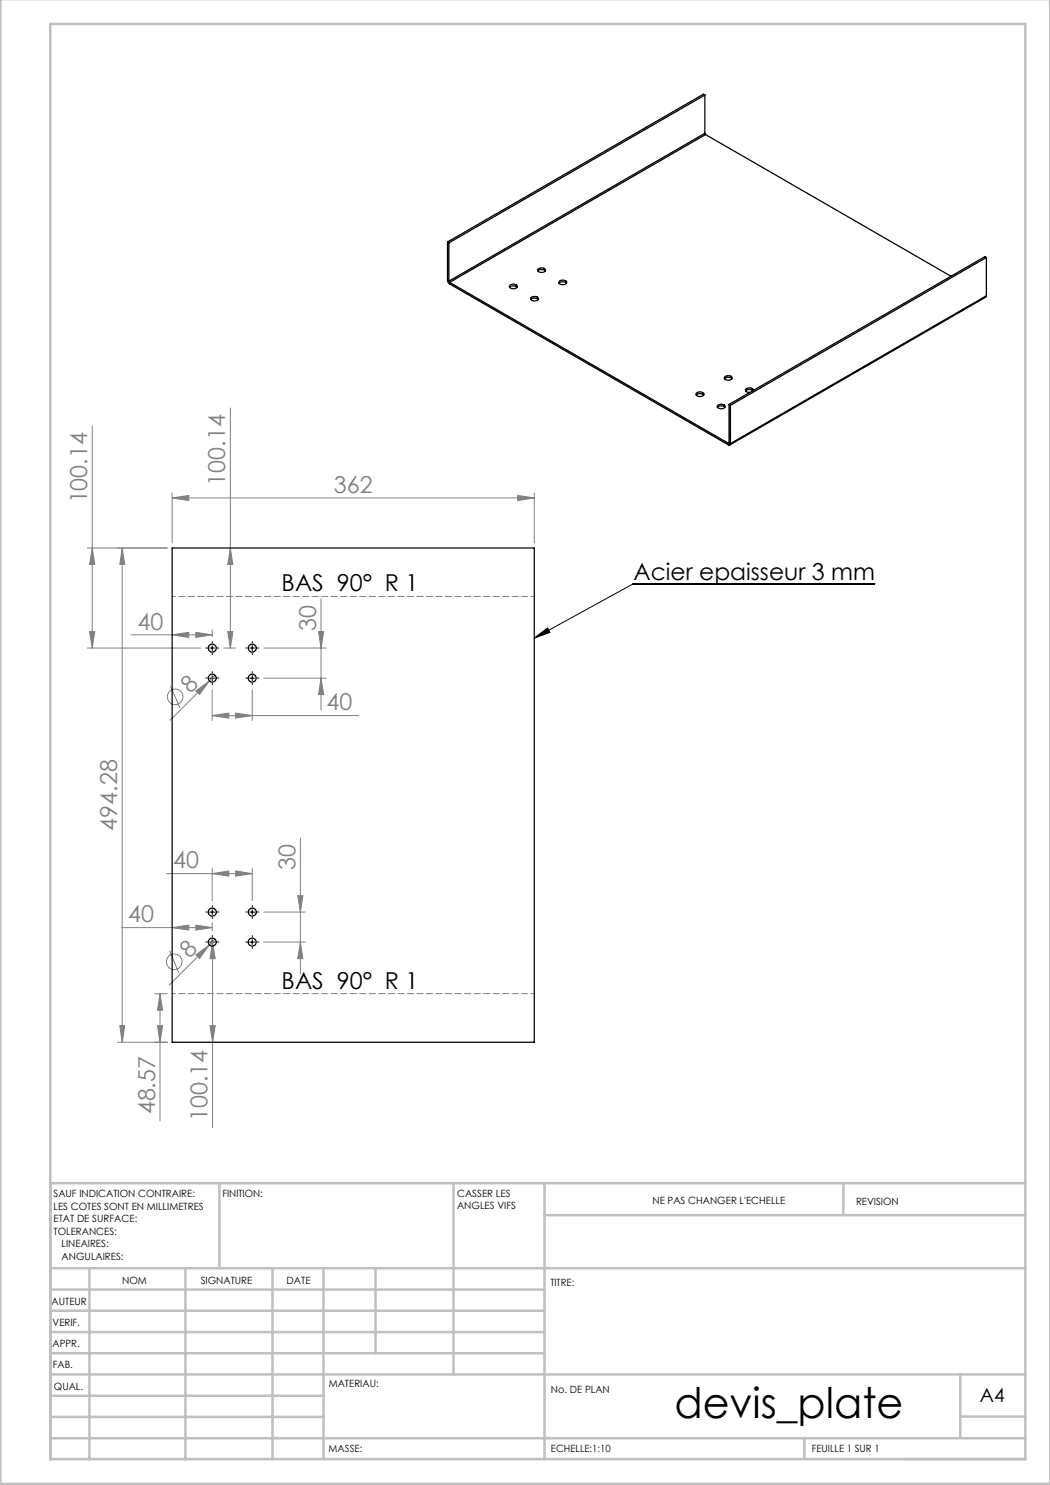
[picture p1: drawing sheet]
<svg xmlns="http://www.w3.org/2000/svg" width="210mm" height="297mm" viewBox="0 0 210 297" stroke-linecap="round" stroke-linejoin="round" font-family="sans-serif">
<g fill="none" stroke="#808080" stroke-width=".2">
<path d="M18.5 85.2v44.4M34.4 99.6l3.3-.5v1zM34.4 98.6v10M34.4 99.6h72.5M46.1 81.6v48M103.5 99.1l3.4 .5-3.4 .5zM106.9 98.6v10M17.5 109.6h15.9M18.5 109.6l.4 3.3h-1zM24.4 109.6l.5 3.3h-.9zM24.4 109.6v98.9M46.1 109.6l.5 3.3h-1.1z"/>
<path d="M64.2 119.8v22.2M17.5 129.6h22.6M17.9 126.3h1l-.4 3.3zM26.2 127h16.2M34.1 137.2l1.9 4.4M34.4 127l3.3-.5v1zM39.2 126.5l3.2 .5-3.2 .5zM39.2 138.2l2.7-2-2 2.7zM41.9 136.2l-7.9 7.8M42.4 126v1.3M42.4 137.9v6.2M43 135l-1.1 1.2"/>
<path d="M44.7 129.6h2.4M45.5 126.3h1.1l-.5 3.3zM50.4 137.9v6.2M52.7 129.6h12.5M52.7 135.6h12.5M63.7 126.3h1l-.5 3.3zM64.2 135.6l.5 3.3h-1zM42.4 143.1l3.4-.5v1zM42.4 143.1h29.4M47.1 142.6l3.3 .5-3.3 .5zM33.3 174.7h17.1M42.4 174.7l3.4-.5v1z"/>
<path d="M42.4 173.7v6.4M47.1 174.2l3.3 .5-3.3 .5zM50.4 173.7v6.4M59.5 179.1h1.1l-.5 3.3zM60.1 167.6v27.2M24.3 185.5h18.1M31 198.8h2.4M32 198.8l.5 3.2h-1zM32 198.8v25.4M33.9 190.1l1.9 4.5M34.4 185.5l3.3-.5v1zM39.2 185l3.2 .5-3.2 .5z"/>
<path d="M39.2 191l2.7-2-2 2.7zM42.4 184.5v1.6M42.5 188.4v37.1M42.5 188.4l.5 3.3h-1zM43 187.9l-9.2 9.1M52.7 182.4h8.4M52.7 188.4h8.4M60.1 188.4l.5 3.3h-1.1zM23.5 208.5h9.9M24 205.1h.9l-.5 3.4zM31.5 205.1h1l-.5 3.4zM42 205.1h1l-.5 3.4z"/>
<circle cx="35" cy="139.4" r="1.55"/>
<circle cx="34.9" cy="192.4" r="1.56"/>
</g>
<g fill="none" stroke="#000" stroke-width=".2">
<path d="M174.9 116.8h-48.3l-19.7 10.8M41.9 129.6h1M41.9 135.6h1M42.4 129.1v1M42.4 135.1v1M50 129.6h.9M50 135.6h.9M50.4 129.1v1M50.4 135.1v1M106.9 127.6l2.6-2 .5 .9zM41.9 188.4h1M41.9 182.4h1"/>
<path d="M42.4 181.9v1M42.4 187.9v1M50 188.4h.9M50 182.4h.9M50.4 181.9v1M50.4 187.9v1"/>
</g>
<g fill="none" stroke="#000" stroke-width=".2" stroke-dasharray="30.5 1.3 1.3 1.3">
<path d="M41.5 135.6h-.3M41.5 129.6h-.3M42.5 134.6v-.3M42.5 136.6v.3M42.5 128.6v-.3M42.5 130.6v.3M43.5 135.6h.3M43.5 129.6h.3M49.5 129.6h-.3M49.5 135.6h-.3M50.5 128.6v-.3M50.5 130.6v.3"/>
<path d="M50.5 134.6v-.3M50.5 136.6v.3M51.5 129.6h.3M51.5 135.6h.3M41.5 188.4h-.3M41.5 182.4h-.3M42.5 187.4v-.3M42.5 189.4v.3M42.5 181.4v-.3M42.5 183.4v.3M43.5 188.4h.3M43.5 182.4h.3"/>
<path d="M49.5 182.4h-.3M49.5 188.4h-.3M50.5 181.4v-.3M50.5 183.4v.3M50.5 187.4v-.3M50.5 189.4v.3M51.5 182.4h.3M51.5 188.4h.3"/>
</g>
<path d="M34.5 119.3h72.4M106.9 198.7h-72.4" fill="none" stroke="#808080" stroke-width=".2" stroke-dasharray="1.3 .6" stroke-dashoffset=".6"/>
<g fill="none" stroke="#c0c0c0" stroke-width=".5">
<path d="M.1 -.1v296.9h209.9v-296.9M10.1 4.8h195v287h-195zM43.9 236.6v17M90.7 236.6v38.3M108.9 236.6v55.3M168.7 236.6v6.3M205.1 236.6h-195v55.3M10.1 253.6h195M10.1 257.9h98.8M17.9 253.6v38.3M37.1 253.6v38.3M54.5 253.6v38.3"/>
<path d="M64.7 253.6v38.3M75.1 253.6v17M108.9 243h96.2M10.1 270.6h98.8M10.1 266.4h98.8M10.1 262.1h98.8M10.1 279.1h54.6M10.1 274.9h195M192.1 274.8v12.7M10.1 287.7h195M10.1 283.4h54.6M160.9 287.5v4.3"/>
<path d="M192.1 283.3h13"/>
</g>
<path d="M106.9 127.6l2.6-2 .5 .9z" fill="#000"/>
<g fill="#808080">
<path d="M39.2 138.2l2.7-2-2 2.7z"/>
<path d="M39.2 191l2.7-2-2 2.7z"/>
<path d="M47.1 174.2l3.3 .5-3.3 .5zM42.4 174.7l3.4-.5v1zM39.2 185l3.2 .5-3.2 .5zM34.4 185.5l3.3-.5v1zM39.2 126.5l3.2 .5-3.2 .5zM34.4 127l3.3-.5v1z"/>
<path d="M34.4 99.6l3.3-.5v1zM103.5 99.1l3.4 .5-3.4 .5zM42.4 143.1l3.4-.5v1zM47.1 142.6l3.3 .5-3.3 .5z"/>
<path d="M17.9 126.3h1l-.4 3.3zM18.5 109.6l.4 3.3h-1zM45.5 126.3h1.1l-.5 3.3zM46.1 109.6l.5 3.3h-1.1z"/>
<path d="M24.4 109.6l.5 3.3h-.9zM24 205.1h.9l-.5 3.4zM32 198.8l.5 3.2h-1zM31.5 205.1h1l-.5 3.4zM59.5 179.1h1.1l-.5 3.3zM60.1 188.4l.5 3.3h-1.1zM42.5 188.4l.5 3.3h-1zM42 205.1h1l-.5 3.4zM63.7 126.3h1l-.5 3.3zM64.2 135.6l.5 3.3h-1z"/>
</g>
<g fill="none" stroke="#000" stroke-width=".25">
<path d="M141 19l-51.2 29.6M141 19l-.3-.2-51.2 29.6M141 19v7.7M141 26.7l.1 .2M141 26.7l-51.2 29.5M141.1 26.9l-51.2 29.6M141.1 26.9l49.1 28.3M89.5 56.1l.4 .7M89.5 48.4l.3 .2M89.5 56.1l.3 .1M89.5 48.4v7.7M89.8 56.2l.1 .3"/>
<path d="M89.8 48.6v7.6M89.9 56.5l55.8 32.1M89.9 56.5v.3M89.9 56.8l55.8 32.2M101.9 57.5a1.1 1.1 0 0 1 1.5 0M102 57a.95 .95 0 0 1 1.5 .4 1.01 1.01 0 0 1-1.7-.1zM106.1 59.6a.97 .97 0 0 1 1.6 .2 .88 .88 0 0 1-.8 .4 .88 .88 0 0 1-.8-.6zM106.2 59.9a1.11 1.11 0 0 1 1.4 0M107.5 53.9a.96 .96 0 0 1 1.6 .2 .88 .88 0 0 1-.8 .4 .88 .88 0 0 1-.8-.6zM107.6 54.2a1.09 1.09 0 0 1 1.5 0M111.8 56.7a1.06 1.06 0 0 1 1.5 0M111.9 56.2a.94 .94 0 0 1 1.4 .3 .98 .98 0 0 1-1.5 0z"/>
<path d="M197.3 59.2l-.1 .2-51.3 29.6M197.3 51.5l-51.2 29.6M197.3 51.5l-.3-.2-51.2 29.6M197.3 59.2l-51.2 29.5M197.3 51.5v7.7M139.2 79a1.06 1.06 0 0 1 1.6 0M139.3 78.6a.94 .94 0 0 1 1.5 .3 .98 .98 0 0 1-1.6 0zM144.9 75.7a1.11 1.11 0 0 1 1.5 0M145 75.3a.96 .96 0 0 1 1.4 .3 .93 .93 0 0 1-1.5 0zM150.6 78.1a1.01 1.01 0 0 0-1.4 .1M150.7 78.1a.9 .9 0 0 0-.8-.5 .9 .9 0 0 0-.8 .5l.3 .3 .5 .1M143.5 81.5a1.11 1.11 0 0 1 1.5 0"/>
<path d="M143.5 81.1a.96 .96 0 0 1 1.5 .2 .93 .93 0 0 1-1.6 0zM145.7 88.6v.4M145.8 88.6h-.1M145.8 80.9l.3 .2M145.8 88.6l.3 .1M145.8 80.9v7.7M146.1 88.7a.26 .26 0 0 1-.1 .3 .26 .26 0 0 1-.3 0M146.1 81.1v7.6M34.4 109.6h72.5v98.9h-72.5z"/>
<circle cx="42.5" cy="135.6" r=".8"/>
<circle cx="42.5" cy="129.6" r=".8"/>
<circle cx="50.4" cy="135.6" r=".8"/>
<circle cx="50.5" cy="129.6" r=".8"/>
<circle cx="42.5" cy="188.4" r=".8"/>
<circle cx="42.5" cy="182.4" r=".8"/>
<circle cx="50.4" cy="188.4" r=".8"/>
<circle cx="50.5" cy="182.4" r=".8"/>
</g>
<text font-size="8.5" x="134.9" y="283.5">devis_plate</text>
<g font-size="4.7" fill="#808080">
<text x="17.4" y="100.7" transform="rotate(-90 17.4 100.7)">100.14</text>
<text x="45.1" y="97.1" transform="rotate(-90 45.1 97.1)">100.14</text>
<text x="66.8" y="98.6">362</text>
<text x="27.5" y="125.9">40</text>
<text x="63.2" y="126.3" transform="rotate(-90 63.2 126.3)">30</text>
<text x="38.1" y="138.8" transform="rotate(-45 38.1 138.8)">8</text>
<text x="65.3" y="142.1">40</text>
<text x="23.4" y="166.1" transform="rotate(-90 23.4 166.1)">494.28</text>
<text x="34.6" y="173.7">40</text>
<text x="59.1" y="174.1" transform="rotate(-90 59.1 174.1)">30</text>
<text x="25.6" y="184.5">40</text>
<text x="37.9" y="191.7" transform="rotate(-45 37.9 191.7)">8</text>
<text x="31" y="222.9" transform="rotate(-90 31 222.9)">48.57</text>
<text x="41.5" y="224.2" transform="rotate(-90 41.5 224.2)">100.14</text>
</g>
<g font-size="4.7">
<text x="56.3" y="118.3">BAS 90° R 1</text>
<text x="126.7" y="116.1">Acier epaisseur 3 mm</text>
<text x="56.3" y="197.7">BAS 90° R 1</text>
</g>
<text font-size="3.9" x="196" y="280.4">A4</text>
<g font-size="2">
<text x="10.7" y="239.5">SAUF INDICATION CONTRAIRE:</text>
<text x="44.5" y="239.5">FINITION:</text>
<text x="91.4" y="239.4">CASSER LES</text>
<text x="10.7" y="242">LES COTES SONT EN MILLIMETRES</text>
<text x="10.7" y="244.5">ETAT DE SURFACE:</text>
<text x="91.4" y="241.9">ANGLES VIFS</text>
<text x="130.5" y="240.8">NE PAS CHANGER L'ECHELLE</text>
<text x="171.2" y="241">REVISION</text>
<text x="10.7" y="247">TOLERANCES:</text>
<text x="12.3" y="249.5">LINEAIRES:</text>
<text x="12.3" y="252">ANGULAIRES:</text>
<text x="24.4" y="256.9">NOM</text>
<text x="40.1" y="256.8">SIGNATURE</text>
<text x="57.3" y="256.8">DATE</text>
<text x="110.1" y="257.1">TITRE:</text>
<text x="10.3" y="260.9">AUTEUR</text>
<text x="10.5" y="269.3">APPR.</text>
<text x="10.5" y="265.2">VERIF.</text>
<text x="10.6" y="273.6">FAB.</text>
<text x="10.8" y="278">QUAL.</text>
<text x="65.8" y="277.4">MATERIAU:</text>
<text x="110.2" y="278.5">No. DE PLAN</text>
<text x="65.7" y="290.4">MASSE:</text>
<text x="110.2" y="290.5">ECHELLE:1:10</text>
<text x="162.4" y="290.4">FEUILLE 1 SUR 1</text>
</g>
</svg>
